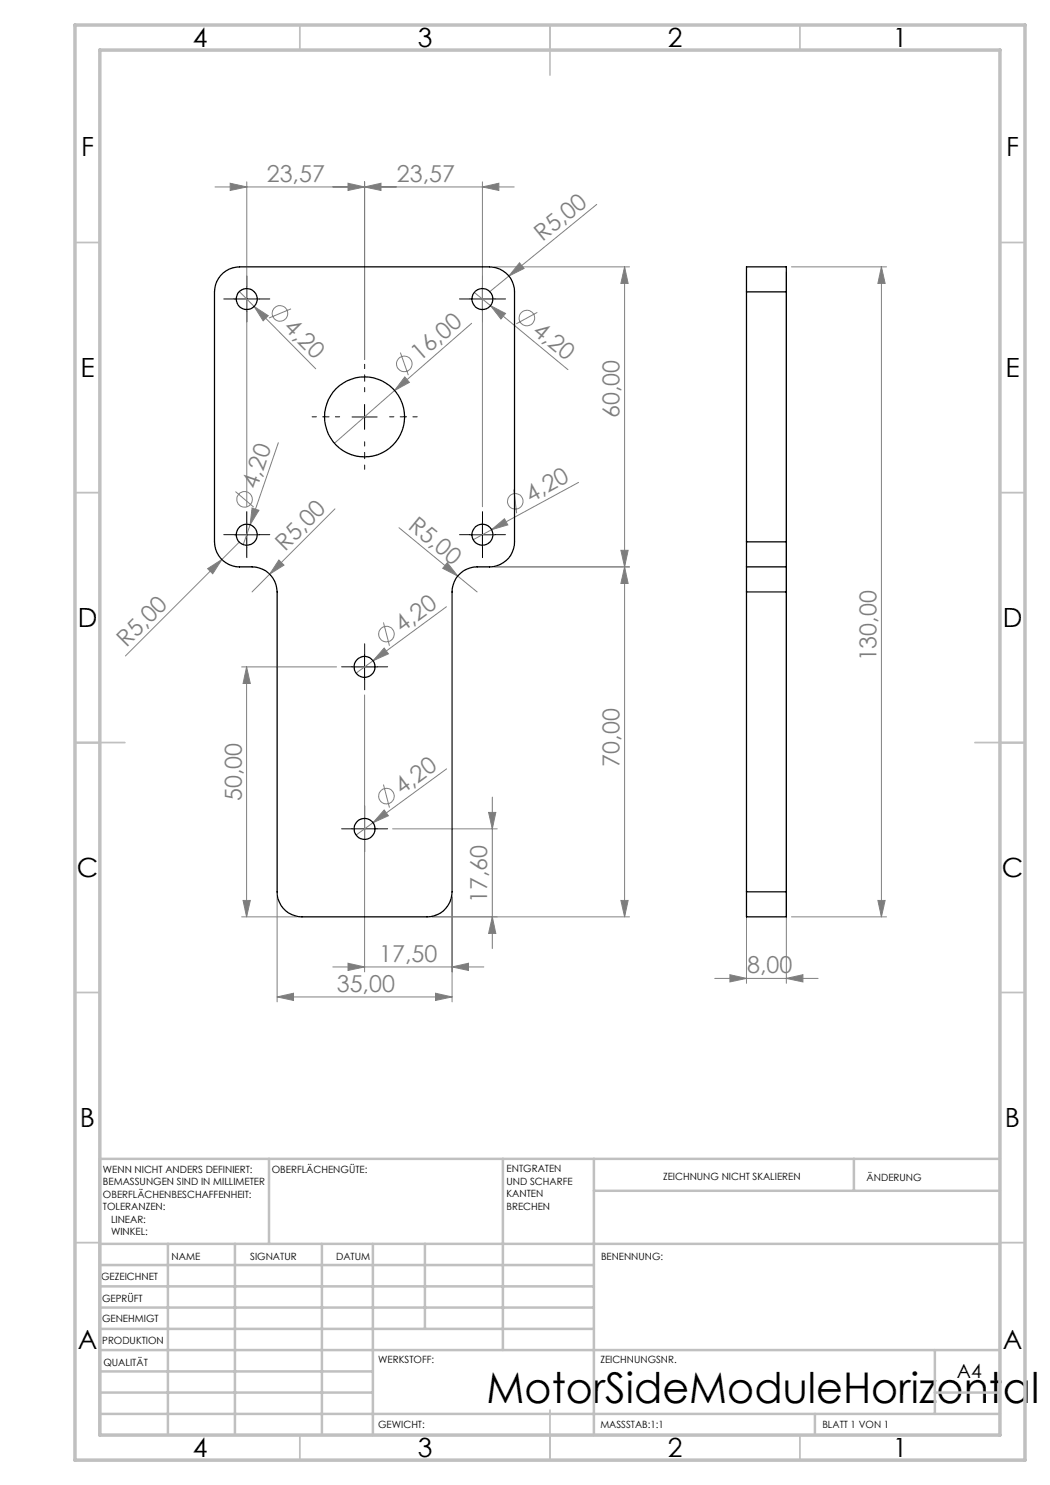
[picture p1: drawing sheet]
<svg xmlns="http://www.w3.org/2000/svg" width="210mm" height="297mm" viewBox="0 0 210 297" stroke-linecap="round" stroke-linejoin="round" font-family="sans-serif">
<g fill="none" stroke="#808080" stroke-width=".2">
<path d="M43 37.4h59.8M46 36.7l3.4 .7-3.4 .7zM49.4 36.4v64.9M69.6 36.7l3.3 .7-3.3 .7zM72.9 37.4l3.3-.7v1.4zM72.9 36.4v35.5M96.5 37.4l3.3-.7v1.4zM96.5 36.4v64.9M47.9 58.3l2.9 3M94.9 58.5l3.2 2.6M98.9 53.4h27M101.8 55.2l-3.9 3.2"/>
<path d="M103.9 52.6l.9 1.1-3 1.5zM119.3 40.9l-17.5 14.3M124.9 53.4v130M124.9 53.4l.7 3.3h-1.4zM149.3 54.4v142.3M157.3 54.4v142.3M158.3 53.4h19M176.3 53.4v130M176.3 53.4l.7 3.3h-1.4zM50.8 61.3l2.9 1.8-1.1 1.1zM50.8 61.3l12.3 12.5M58.2 61.8l-4.4 1.8"/>
<path d="M78.9 78.1l-12 10.5M80.1 70.5l1.6 4.5M81 75.4l.9 1.1-3 1.6zM94.3 64.7l-15.4 13.4M98.1 61.1l3 1.6-.9 1.1zM98.1 61.1l15.5 12.8M107.5 62.5l-4.2 2.3M47.1 98.3l3.6 3.1M55.7 88.5l-7.1 20.4M102.8 97.9l.5 4.8M115.7 96.5l-17.4 9.4M41.5 113.7l2.9-1.8-1.9 2.9z"/>
<path d="M47.9 108.4l-22.8 22.8M50.4 101.6l1.4 .5-1.8 2.8zM53.9 114.8l-3.5 3.6M55.8 112l1 1-2.9 1.8zM67 101.8l-13.1 13M79.8 105.5l11.7 9.7M89.5 112.5l2 2.7-3-1.5zM91.5 115.2l3.9 3.2M98.3 105.9l2.6-2.2 .7 1.3zM98.3 105.9l-3.6 2M98.9 113.4h27M124.2 110.1h1.4l-.7 3.3z"/>
<path d="M124.9 113.4l.7 3.3h-1.4zM48.3 133.4h19M49.3 133.4l.8 3.3h-1.5zM49.3 133.4v50M72.9 139v55.4M74.6 132.1l-3.4 2.5M76.7 124.5l1.2 4.6M76.8 129.6l.9 1.2-3.1 1.3zM89.3 121.4l-14.7 10.7M76.7 156.9l1.2 4.6M89.3 153.8l-18.1 13.2M98.5 159.4v30.3"/>
<path d="M55.4 179.4v21M76.8 162l.9 1.2-3.1 1.3zM78.5 165.8h20.9M90.4 179.4v21M97.7 162.5h1.5l-.7 3.3zM48.3 183.4h11.1M48.6 180.1h1.5l-.8 3.3zM55.4 199.4l3.3-.8v1.5zM55.4 199.4h35M66.6 193.4h30.2M69.6 192.6l3.3 .8-3.3 .7zM86.4 183.4h39.5"/>
<path d="M87.1 198.6l3.3 .8-3.3 .7zM90.4 193.4l3.3-.8v1.5zM98.5 183.4l.7 3.3h-1.5zM124.2 180.1h1.4l-.7 3.3zM142.9 195.7h20.7M146 194.9l3.3 .8-3.3 .7zM157.3 195.7l3.3-.8v1.5zM158.3 183.4h19M175.6 180.1h1.4l-.7 3.3z"/>
<circle cx="56" cy="62.7" r="1.55"/>
<circle cx="80.9" cy="72.8" r="1.55"/>
<circle cx="105.4" cy="63.6" r="1.55"/>
<circle cx="48.9" cy="99.9" r="1.57"/>
<circle cx="103.1" cy="100.3" r="1.55"/>
<circle cx="77.3" cy="126.8" r="1.55"/>
<circle cx="77.3" cy="159.2" r="1.56"/>
</g>
<path d="M72.9 78.4v-5.5M67.9 83.4h-5.5M72.9 88.4v5.5M77.9 83.4h5.5" fill="none" stroke="#000" stroke-width=".2" stroke-dasharray="15.2 1.3 1.3 1.3" stroke-dashoffset="14.4"/>
<g fill="none" stroke="#000" stroke-width=".2" stroke-dasharray="15.2 1.3 1.3 1.3">
<path d="M46.9 59.8h-2.1M49.4 57.3v-2.1M51.9 59.8h2.1M94 59.8h-2.1M96.5 57.3v-2.1M99 59.8h2.1M49.4 62.3v2.1M96.5 62.3v2.1M46.9 106.9h-2.1M49.4 104.4v-2.1M49.4 109.4v2.1M51.9 106.9h2.1"/>
<path d="M94 106.9h-2.1M96.5 104.4v-2.1M96.5 109.4v2.1M99 106.9h2.1M70.4 133.4h-2.1M72.9 130.9v-2.1M72.9 135.9v2.1M75.4 133.4h2.1M70.4 165.8h-2.1M72.9 163.3v-2.1M72.9 168.3v2.1M75.4 165.8h2.1"/>
</g>
<g fill="none" stroke="#000" stroke-width=".2">
<path d="M46.8 59.8h5.1M49.4 57.3v5M94 59.8h5M96.5 57.3v5M70.4 83.4h5M72.9 80.9v5M46.8 107h5.1M49.4 104.5v5M94 107h5M96.5 104.5v5M70.4 133.4h5M72.9 130.9v5"/>
<path d="M70.4 165.8h5M72.9 163.3v5"/>
</g>
<g fill="none" stroke="#c0c0c0" stroke-width=".35">
<path d="M60 5v5M110 5v10M160 5v5M15 48.5h5M200 48.5h5M15 98.5h5M200 98.5h5M15 148.5h10M195 148.5h10M15 198.5h5M200 198.5h5M15 248.5h5"/>
<path d="M200 248.5h5M60 287v5M110 282v10M160 287v5"/>
</g>
<g fill="none" stroke="#c0c0c0" stroke-width=".5">
<path d="M53.8 231.8v17M100.6 231.8v38.2M118.8 231.8v55.2M118.8 238.2h81.2M170.8 231.8v6.4M200 231.8h-180v55.2M20 248.8h180M20 257.3h98.8M20 253h98.8M33.6 248.8v38.2M47 248.8v38.2M64.4 248.8v38.2"/>
<path d="M74.6 248.8v38.2M85 248.8v17M20 265.8h98.8M20 261.5h98.8M20 278.5h54.6M20 274.3h54.6M20 270h180M187 278.5h13M187 270v12.8M20 282.8h180M163 282.8v4.2"/>
</g>
<path d="M15 5h190v287h-190zM20 10h180v277h-180z" fill="none" stroke="#c0c0c0" stroke-width=".7"/>
<g fill="#808080">
<path d="M89.5 112.5l2 2.7-3-1.5z"/>
<path d="M98.3 105.9l2.6-2.2 .7 1.3z"/>
<path d="M76.8 162l.9 1.2-3.1 1.3z"/>
<path d="M76.8 129.6l.9 1.2-3.1 1.3z"/>
<path d="M103.9 52.6l.9 1.1-3 1.5z"/>
<path d="M81 75.4l.9 1.1-3 1.6z"/>
<path d="M55.8 112l1 1-2.9 1.8z"/>
<path d="M41.5 113.7l2.9-1.8-1.9 2.9z"/>
<path d="M50.4 101.6l1.4 .5-1.8 2.8z"/>
<path d="M50.8 61.3l2.9 1.8-1.1 1.1z"/>
<path d="M98.1 61.1l3 1.6-.9 1.1z"/>
<path d="M96.5 37.4l3.3-.7v1.4zM69.6 36.7l3.3 .7-3.3 .7zM72.9 37.4l3.3-.7v1.4zM46 36.7l3.4 .7-3.4 .7z"/>
<path d="M69.6 192.6l3.3 .8-3.3 .7zM90.4 193.4l3.3-.8v1.5zM55.4 199.4l3.3-.8v1.5zM87.1 198.6l3.3 .8-3.3 .7zM146 194.9l3.3 .8-3.3 .7zM157.3 195.7l3.3-.8v1.5z"/>
<path d="M124.2 110.1h1.4l-.7 3.3zM124.9 53.4l.7 3.3h-1.4zM175.6 180.1h1.4l-.7 3.3zM176.3 53.4l.7 3.3h-1.4z"/>
<path d="M124.2 180.1h1.4l-.7 3.3zM124.9 113.4l.7 3.3h-1.4z"/>
<path d="M97.7 162.5h1.5l-.7 3.3zM98.5 183.4l.7 3.3h-1.5zM49.3 133.4l.8 3.3h-1.5zM48.6 180.1h1.5l-.8 3.3z"/>
</g>
<g fill="none" stroke="#000" stroke-width=".25">
<path d="M44.6 54.6a5 5 0 0 1 3.3-1.2h50a5 5 0 0 1 5 5v50a5 5 0 0 1-5 5 7.7 7.7 0 0 0-5.2 .8 5 5 0 0 0-2.3 4.2v60a5 5 0 0 1-5 5h-25a5 5 0 0 1-5-5v-60a5 5 0 0 0-5-5 7.6 7.6 0 0 1-5.2-.8 5 5 0 0 1-2.3-4.2v-50a5 5 0 0 1 1.7-3.8zM149.3 58.4v-5h8v5M149.3 58.4h8M149.3 58.4v50M157.3 58.4v50M149.3 108.4v5M149.3 113.4v5M149.3 113.4h8M149.3 108.4h8M149.3 118.4v60M149.3 118.4h8M157.3 108.4v5"/>
<path d="M157.3 113.4v5M157.3 118.4v60M149.3 178.4v5h8v-5M149.3 178.4h8"/>
<circle cx="49.3" cy="59.8" r="2.11"/>
<circle cx="96.5" cy="59.8" r="2.11"/>
<circle cx="72.9" cy="83.4" r="8"/>
<circle cx="49.3" cy="106.9" r="2.11"/>
<circle cx="96.5" cy="106.9" r="2.11"/>
<circle cx="72.9" cy="133.4" r="2.09"/>
<circle cx="72.9" cy="165.8" r="2.1"/>
</g>
<text font-size="8.5" x="97.3" y="280.6">MotorSideModuleHorizontal</text>
<g font-size="5.3">
<text x="38.5" y="9.5">4</text>
<text x="83.5" y="9.5">3</text>
<text x="133.6" y="9.5">2</text>
<text x="178.6" y="9.5">1</text>
<text x="16.2" y="31.2">F</text>
<text x="201.2" y="31.2">F</text>
<text x="16.1" y="75.5">E</text>
<text x="201.1" y="75.5">E</text>
<text x="15.5" y="125.5">D</text>
<text x="200.5" y="125.5">D</text>
<text x="15.4" y="175.5">C</text>
<text x="200.4" y="175.5">C</text>
<text x="16" y="225.5">B</text>
<text x="201" y="225.5">B</text>
<text x="15.5" y="269.7">A</text>
<text x="200.5" y="269.7">A</text>
<text x="38.5" y="291.5">4</text>
<text x="83.5" y="291.5">3</text>
<text x="133.6" y="291.5">2</text>
<text x="178.6" y="291.5">1</text>
</g>
<g font-size="4.7" fill="#808080">
<text x="53.4" y="36.3">23,57</text>
<text x="79.4" y="36.3">23,57</text>
<text x="108.5" y="48.4" transform="rotate(-39 108.5 48.4)">R5,00</text>
<text x="56.6" y="65.7" transform="rotate(45 56.6 65.7)">4,20</text>
<text x="106.3" y="66.5" transform="rotate(40 106.3 66.5)">4,20</text>
<text x="83.9" y="72.4" transform="rotate(-41 83.9 72.4)">16,00</text>
<text x="123.9" y="83.6" transform="rotate(-90 123.9 83.6)">60,00</text>
<text x="51.4" y="98" transform="rotate(-71 51.4 98)">4,20</text>
<text x="106.1" y="100.5" transform="rotate(-29 106.1 100.5)">4,20</text>
<text x="81.4" y="105.6" transform="rotate(39 81.4 105.6)">R5,00</text>
<text x="57" y="110.4" transform="rotate(-45 57 110.4)">R5,00</text>
<text x="25.3" y="129.6" transform="rotate(-45 25.3 129.6)">R5,00</text>
<text x="80.4" y="126.7" transform="rotate(-36 80.4 126.7)">4,20</text>
<text x="175.3" y="132.3" transform="rotate(-90 175.3 132.3)">130,00</text>
<text x="123.9" y="153.3" transform="rotate(-90 123.9 153.3)">70,00</text>
<text x="48.3" y="160.2" transform="rotate(-90 48.3 160.2)">50,00</text>
<text x="80.4" y="159.1" transform="rotate(-36 80.4 159.1)">4,20</text>
<text x="97.5" y="180.6" transform="rotate(-90 97.5 180.6)">17,60</text>
<text x="75.9" y="192.3">17,50</text>
<text x="149.4" y="194.6">8,00</text>
<text x="67.4" y="198.3">35,00</text>
</g>
<text font-size="3.9" x="191.4" y="275.6">A4</text>
<g font-size="2">
<text x="20.6" y="234.6">WENN NICHT ANDERS DEFINIERT:</text>
<text x="20.6" y="237.1">BEMASSUNGEN SIND IN MILLIMETER</text>
<text x="20.6" y="239.6">OBERFLÄCHENBESCHAFFENHEIT:</text>
<text x="54.4" y="234.6">OBERFLÄCHENGÜTE:</text>
<text x="101.3" y="234.5">ENTGRATEN</text>
<text x="101.3" y="237">UND SCHARFE</text>
<text x="101.3" y="239.5">KANTEN</text>
<text x="132.6" y="236">ZEICHNUNG NICHT SKALIEREN</text>
<text x="173.3" y="236.2">ÄNDERUNG</text>
<text x="20.6" y="242.1">TOLERANZEN:</text>
<text x="22.2" y="244.6">LINEAR:</text>
<text x="101.3" y="242">BRECHEN</text>
<text x="22.2" y="247.1">WINKEL:</text>
<text x="34.3" y="252">NAME</text>
<text x="50" y="251.9">SIGNATUR</text>
<text x="67.2" y="251.9">DATUM</text>
<text x="120.2" y="251.9">BENENNUNG:</text>
<text x="20.2" y="256.1">GEZEICHNET</text>
<text x="20.4" y="260.3">GEPRÜFT</text>
<text x="20.4" y="264.4">GENEHMIGT</text>
<text x="20.5" y="268.8">PRODUKTION</text>
<text x="20.7" y="273.1">QUALITÄT</text>
<text x="75.6" y="272.5">WERKSTOFF:</text>
<text x="120.1" y="272.5">ZEICHNUNGSNR.</text>
<text x="75.6" y="285.5">GEWICHT:</text>
<text x="120.1" y="285.6">MASSSTAB:1:1</text>
<text x="164.5" y="285.6">BLATT 1 VON 1</text>
</g>
</svg>
